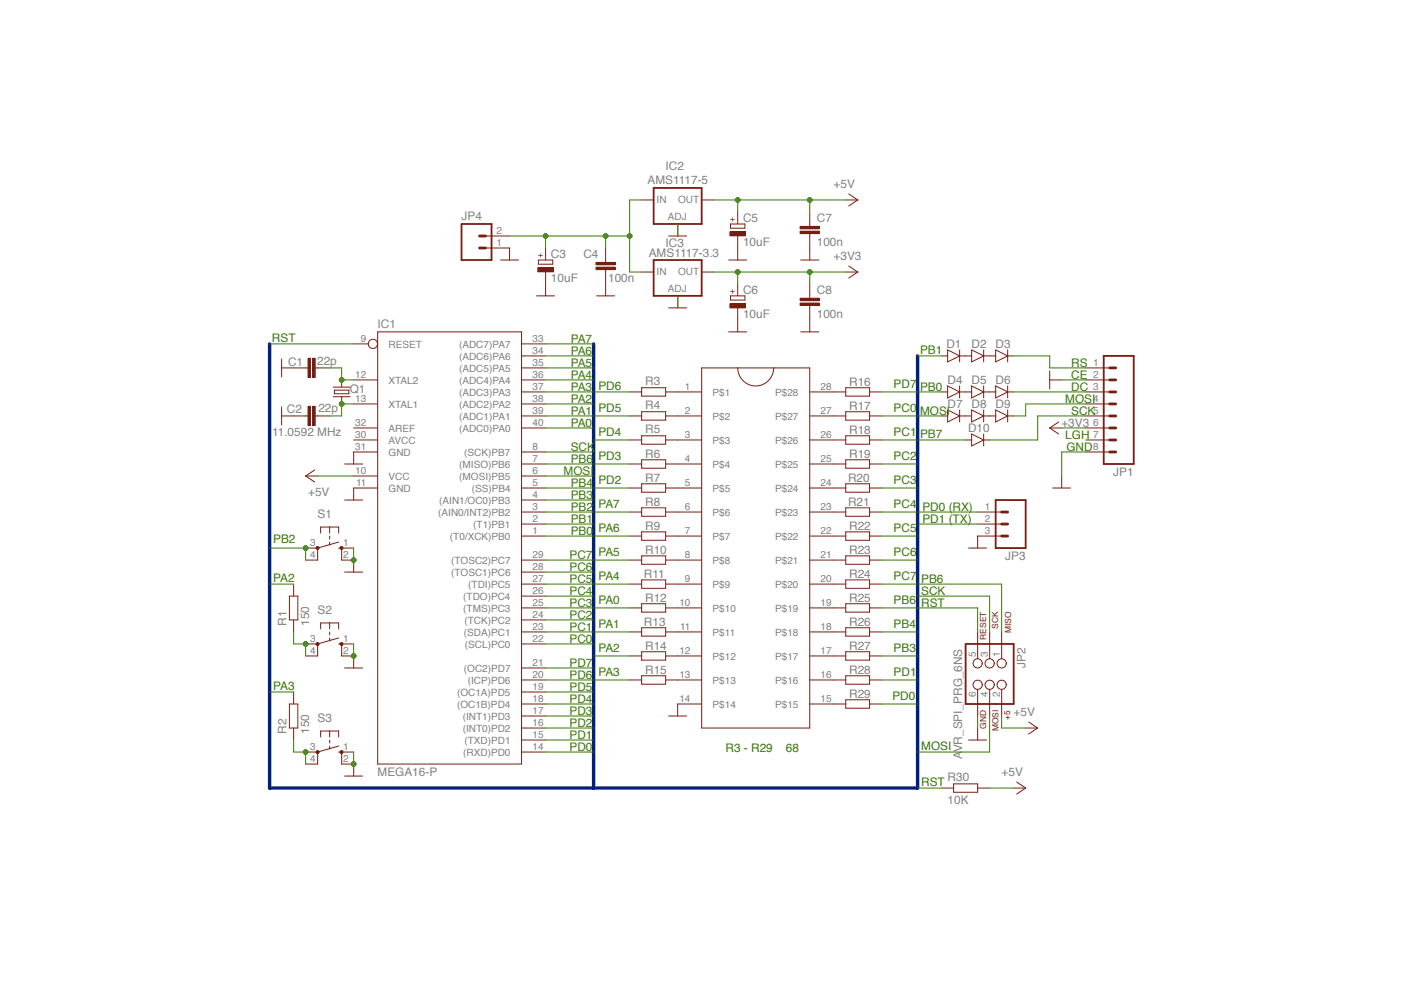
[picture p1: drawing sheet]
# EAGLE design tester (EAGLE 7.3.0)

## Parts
C1  22p  C-EUC0805  [C0805]
C2  22p  C-EUC0805  [C0805]
C3  10uF  CPOL-EUE2.5-5  [E2,5-5]
C4  100n  C-EUC0805  [C0805]
C5  10uF  CPOL-EUE2.5-5  [E2,5-5]
C6  10uF  CPOL-EUE2.5-5  [E2,5-5]
C7  100n  C-EUC0805  [C0805]
C8  100n  C-EUC0805  [C0805]
D1  DIODESOD123  [SOD-123]
D2  DIODESOD123  [SOD-123]
D3  DIODESOD123  [SOD-123]
D4  DIODESOD123  [SOD-123]
D5  DIODESOD123  [SOD-123]
D6  DIODESOD123  [SOD-123]
D7  DIODESOD123  [SOD-123]
D8  DIODESOD123  [SOD-123]
D9  DIODESOD123  [SOD-123]
D10  DIODESOD123  [SOD-123]
IC1  MEGA16-P  [DIL40]
IC2  AMS1117-5  LD117AS50TR  [SOT223]
IC3  AMS1117-3.3  LD117AS33TR  [SOT223]
JP1  M08  [1X08_ROUND]
JP2  AVR_SPI_PRG_6NS  [2X3-NS]
JP3  M03PTH  [1X03]
JP4  M02PTH  [1X02]
Q1  11.0592 MHz  CRYSTALHC49S  [HC49/S]
R1  150  R-EU_M0805  [M0805]
R2  150  R-EU_M0805  [M0805]
R3  R-EU_M0805  [M0805]
R4  R-EU_M0805  [M0805]
R5  R-EU_M0805  [M0805]
R6  R-EU_M0805  [M0805]
R7  R-EU_M0805  [M0805]
R8  R-EU_M0805  [M0805]
R9  R-EU_M0805  [M0805]
R10  R-EU_M0805  [M0805]
R11  R-EU_M0805  [M0805]
R12  R-EU_M0805  [M0805]
R13  R-EU_M0805  [M0805]
R14  R-EU_M0805  [M0805]
R15  R-EU_M0805  [M0805]
R16  R-EU_M0805  [M0805]
R17  R-EU_M0805  [M0805]
R18  R-EU_M0805  [M0805]
R19  R-EU_M0805  [M0805]
R20  R-EU_M0805  [M0805]
R21  R-EU_M0805  [M0805]
R22  R-EU_M0805  [M0805]
R23  R-EU_M0805  [M0805]
R24  R-EU_M0805  [M0805]
R25  R-EU_M0805  [M0805]
R26  R-EU_M0805  [M0805]
R27  R-EU_M0805  [M0805]
R28  R-EU_M0805  [M0805]
R29  R-EU_M0805  [M0805]
R30  10K  R-EU_M0805  [M0805]
S1  10-XX  [B3F-10XX]
S2  10-XX  [B3F-10XX]
S3  10-XX  [B3F-10XX]
U$1  ZIFSOCKET-28-3ZIFFSOCKET-28-3  [DIL28-3-ZIF_SOCKET]

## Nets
+3V3: C6.+ C8.1 IC3.4(OUT) JP1.6
+5V: C5.+ C7.1 IC1.10(VCC) IC2.4(OUT) JP2.2 R30.2
GND: C1.1 C2.1 C3.- C4.1 C5.- C6.- C7.2 C8.2 IC1.11(GND) IC1.31(GND) IC2.1(ADJ) IC3.1(ADJ) JP1.2 JP1.8 JP2.6 JP3.3 JP4.1 S1.1(S) S1.2(S1) S2.1(S) S2.2(S1) S3.1(S) S3.2(S1) U$1.14
N$1: C2.2 IC1.13(XTAL1) Q1.1
N$2: C1.2 IC1.12(XTAL2) Q1.2
N$3: R16.2 U$1.28
N$4: R17.1 U$1.27
N$5: R18.1 U$1.26
N$6: R19.1 U$1.25
N$7: R20.1 U$1.24
N$8: R21.1 U$1.23
N$9: R22.1 U$1.22
N$10: R23.1 U$1.21
N$11: R24.1 U$1.20
N$12: R7.1 U$1.5
N$13: R6.1 U$1.4
N$14: R5.1 U$1.3
N$15: R4.1 U$1.2
N$16: R3.2 U$1.1
N$17: R8.2 U$1.6
N$18: R9.2 U$1.7
N$19: R10.2 U$1.8
N$20: R11.2 U$1.9
N$21: R12.2 U$1.10
N$22: R13.2 U$1.11
N$23: R14.2 U$1.12
N$24: R15.2 U$1.13
N$25: R25.2 U$1.19
N$26: R26.2 U$1.18
N$27: R27.1 U$1.17
N$28: R29.1 U$1.15
N$29: R28.1 U$1.16
N$30: C3.+ C4.2 IC2.3(IN) IC3.3(IN) JP4.2
N$31: R2.1 S3.3(P) S3.4(P1)
N$33: R1.1 S2.3(P) S2.4(P1)
N$37: D3.C JP1.1
N$38: D1.C D2.A
N$39: D2.C D3.A
N$40: D6.C JP1.3
N$41: D4.C D5.A
N$42: D9.C JP1.4
N$43: D5.C D6.A
N$44: D7.C D8.A
N$45: D8.C D9.A
N$46: D10.C JP1.5
PA0: IC1.40((ADC0)PA0) R12.1
PA1: IC1.39((ADC1)PA1) R13.1
PA2: IC1.38((ADC2)PA2) R1.2 R14.1
PA3: IC1.37((ADC3)PA3) R2.2 R15.1
PA4: IC1.36((ADC4)PA4) R11.1
PA5: IC1.35((ADC5)PA5) R10.1
PA6: IC1.34((ADC6)PA6) R9.1
PA7: IC1.33((ADC7)PA7) R8.1
PB0: D4.A IC1.1((T0/XCK)PB0)
PB1: D1.A IC1.2((T1)PB1)
PB2: IC1.3((AIN0/INT2)PB2) S1.3(P) S1.4(P1)
PB3: IC1.4((AIN1/OC0)PB3) R27.2
PB4: IC1.5((SS)PB4) R26.1
PB5: D7.A IC1.6((MOSI)PB5) JP2.4
PB6: IC1.7((MISO)PB6) JP2.1 R25.1
PB7: D10.A IC1.8((SCK)PB7) JP2.3
PC0: IC1.22((SCL)PC0) R17.2
PC1: IC1.23((SDA)PC1) R18.2
PC2: IC1.24((TCK)PC2) R19.2
PC3: IC1.25((TMS)PC3) R20.2
PC4: IC1.26((TDO)PC4) R21.2
PC5: IC1.27((TDI)PC5) R22.2
PC6: IC1.28((TOSC1)PC6) R23.2
PC7: IC1.29((TOSC2)PC7) R24.2
PD0: IC1.14((RXD)PD0) JP3.1 R29.2
PD1: IC1.15((TXD)PD1) JP3.2 R28.2
PD2: IC1.16((INT0)PD2) R7.2
PD3: IC1.17((INT1)PD3) R6.2
PD4: IC1.18((OC1B)PD4) R5.2
PD5: IC1.19((OC1A)PD5) R4.2
PD6: IC1.20((ICP)PD6) R3.1
PD7: IC1.21((OC2)PD7) R16.1
RESET: IC1.9(RESET) JP2.5 R30.1
Unconnected: IC1.32(AREF) JP1.7

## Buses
PA[0..7],PB[0..7],PC[0..7],PD[0..7],RESET

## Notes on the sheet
- RST | PA7
- PA6 | PB1
- PA5 | RS
- PA4 | CE
- PA3 | PD6 | PD7 | PB0 | DC
- PA2 | MOSI
- PA1 | PD5 | PC0 | MOSI | SCK
- PA0
- PD4 | PC1 | PB7 | LGH
- SCK | GND
- PB6 | PD3 | PC2
- MOSI
- PB4 | PD2 | PC3
- PB3
- PB2 | PA7 | PC4 | PD0 (RX)
- PB1 | PD1 (TX)
- PB0 | PA6 | PC5
- PB2
- PC7 | PA5 | PC6
- PC6
- PA2 | PC5 | PA4 | PC7 | PB6
- PC4 | SCK
- PC3 | PA0 | PB6 | RST
- PC2
- PC1 | PA1 | PB4
- PC0
- PA2 | PB3
- PD7
- PD6 | PA3 | PD1
- PA3 | PD5
- PD4 | PD0
- PD3
- PD2
- PD1
- PD0 | R3 - R29    68 | MOSI
- RST

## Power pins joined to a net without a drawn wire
AVCC: IC1.30(AVCC)

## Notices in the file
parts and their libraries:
SparkFun-Connectors: Licensing: Creative Commons ShareAlike 4.0 International - https://creativecommons.org/licenses/by-sa/4.0
